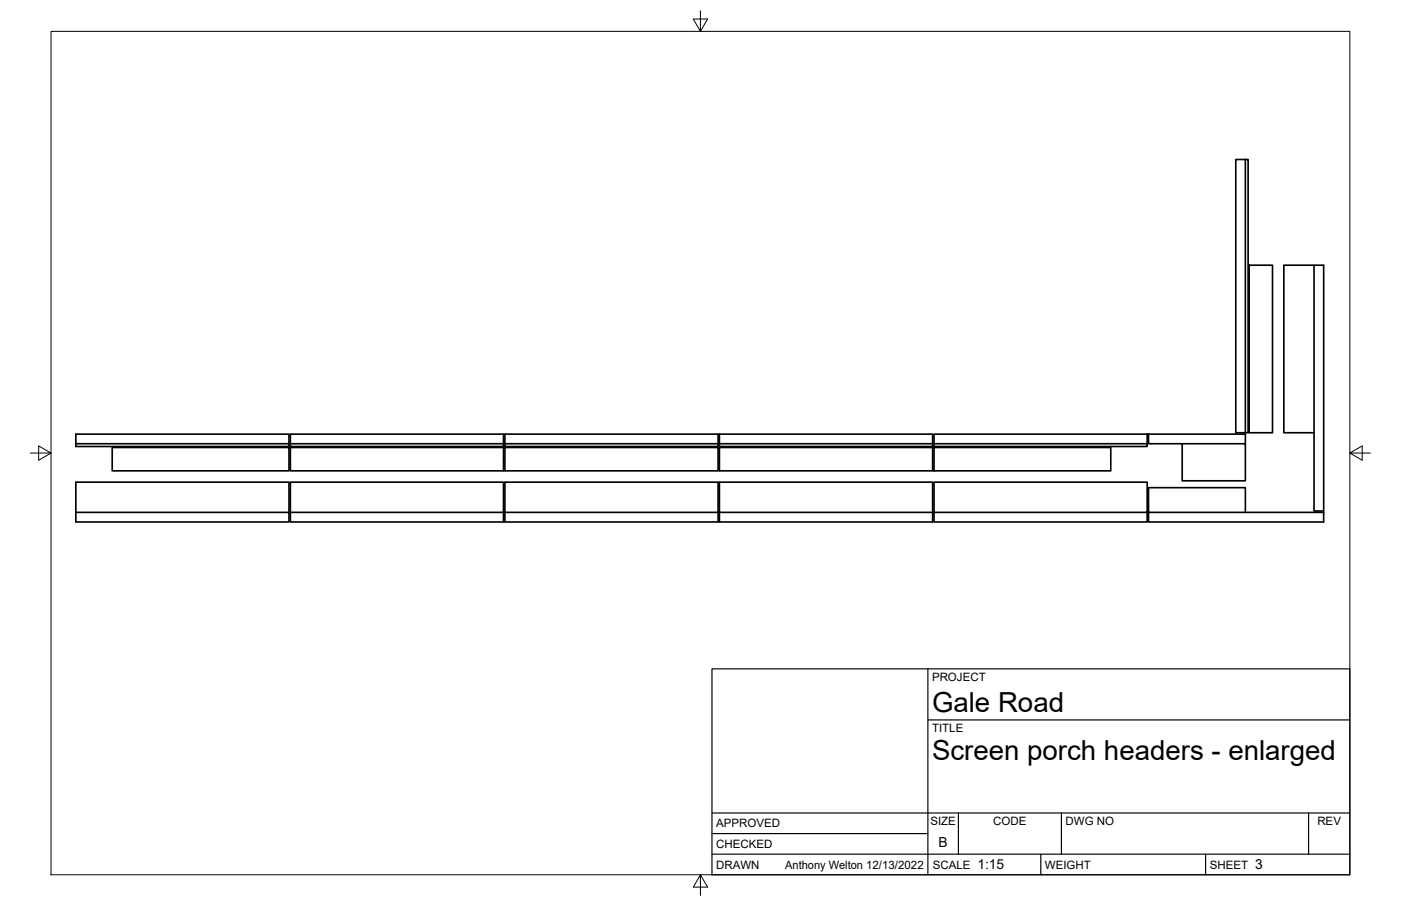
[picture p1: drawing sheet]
<svg xmlns="http://www.w3.org/2000/svg" width="432mm" height="279mm" viewBox="0 0 432 279" stroke-linecap="round" stroke-linejoin="round" font-family="sans-serif">
<!-- layer: Visible -->
<g fill="none" stroke="#000" stroke-width=".51">
<path d="M380.9 49.2h2.9v84.3h-2.9zM383.8 49.2h.9v84.3h-.9M385 81.8h7.2v51.7h-7.2zM405 81.8h-9.3v51.7h9.3M405 81.8h3v75.8h-3zM23.4 136.8h65.7v.9h-65.7v-3.8h65.7v2.9M34.6 138h54.5v7.2h-54.5zM89.5 133.9h65.7v3.8h-65.7zM89.5 138h65.7v7.2h-65.7zM89.5 136.8h65.7M155.6 138h65.7v7.2h-65.7zM155.6 133.9h65.7v3.8h-65.7z"/>
<path d="M155.6 136.8h65.7M221.7 138h65.7v7.2h-65.7zM221.7 133.9h65.7v3.8h-65.7zM221.7 136.8h65.7M287.9 138h54.4v7.2h-54.4zM287.9 136.8h65.7v-2.9h-65.7v3.8h65.7v-.9M364.4 136.8v11.5h19.4v-11.5h-29.8v-2.9h29.8v2.9M23.4 158h65.7v3h-65.7v-12.3h65.7v9.3M89.5 148.7h65.7v9.3h-65.7zM89.5 158v3h65.7v-3M155.6 148.7h65.7v12.3h-65.7zM155.6 158h65.7"/>
<path d="M221.7 148.7h65.7v12.3h-65.7zM221.7 158h65.7M287.9 158h65.7v-9.3h-65.7v12.3h65.7v-3M354 158v3h54v-3h-54v-7.6h29.8v7.6"/>
</g>
<!-- layer: Border -->
<path d="M15.7 9.7h400.3v260.1h-400.3zM215.9 3.3v6.4l-2.2-3.8h4.4l-2.2 3.8M9.4 139.7h6.3l-3.8-2.2v4.4l3.8-2.2M416 139.7l3.8 2.2v-4.4l-3.8 2.2h6.4M215.9 269.8l2.2 3.8h-4.4l2.2-3.8v6.3" fill="none" stroke="#000" stroke-width=".31"/>
<!-- layer: Titleblock -->
<path d="M219.4 206.3h196.6v63.5h-196.6zM286 206.3v63.5M286 222h130M219.4 257.1h66.6M219.4 250.7h196.6M295.4 250.7v12.7M327.1 250.7v12.7M403.3 250.7v12.7M219.4 263.4h196.6M320.8 263.4v6.4M371.6 263.4v6.4" fill="none" stroke="#000" stroke-width=".36"/>
<g font-size="8.5">
<text x="287.3" y="219.5">Gale Road</text>
<text x="287.3" y="234.5">Screen porch headers - enlarged</text>
</g>
<g font-size="4.3">
<text x="289.3" y="261.2">B</text>
<text x="301.2" y="268.1">1:15</text>
<text x="386.8" y="268.1">3</text>
</g>
<g font-size="3.5">
<text x="287.3" y="210.1">PROJECT</text>
<text x="287.3" y="225.8">TITLE</text>
<text x="220.7" y="255.2">APPROVED</text>
<text x="286.7" y="254.5">SIZE</text>
<text x="306.1" y="254.5">CODE</text>
<text x="328.4" y="254.5">DWG NO</text>
<text x="406" y="254.5">REV</text>
<text x="220.7" y="261.5">CHECKED</text>
<text x="220.7" y="267.9">DRAWN</text>
<text x="242" y="267.9">Anthony Welton 12/13/2022</text>
<text x="287.5" y="267.9">SCALE</text>
<text x="322.1" y="267.9">WEIGHT</text>
<text x="372.9" y="267.9">SHEET</text>
</g>
</svg>
